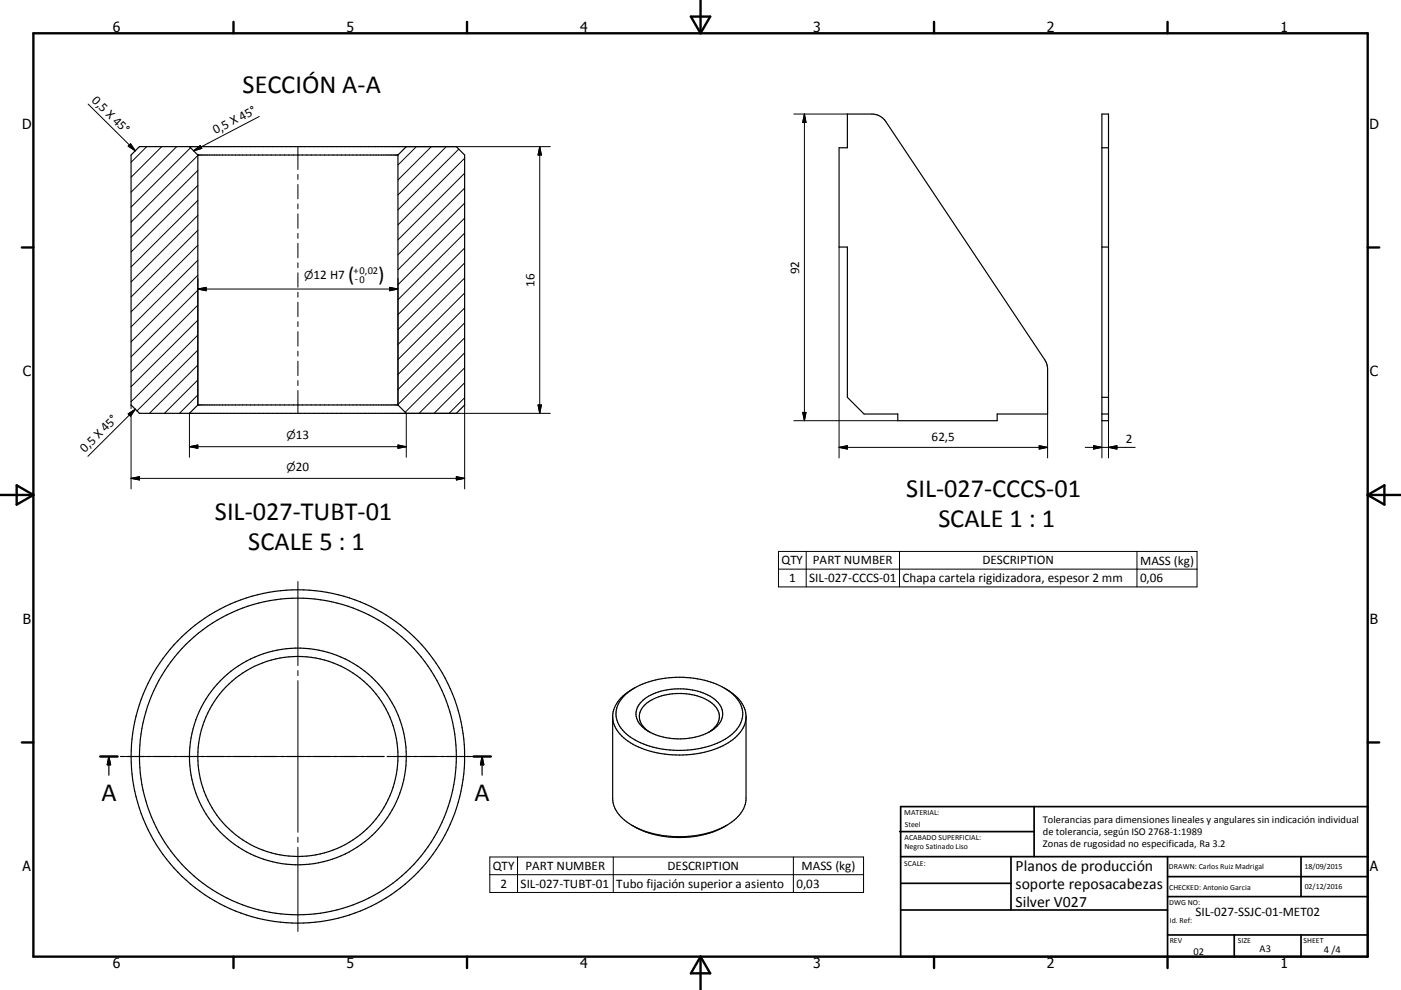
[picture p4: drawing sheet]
<svg xmlns="http://www.w3.org/2000/svg" width="420mm" height="297mm" viewBox="0 0 420 297" stroke-linecap="round" stroke-linejoin="round" font-family="sans-serif">
<g fill="none" stroke="#000" stroke-width=".36">
<path d="M254 34.2h7.4a5.1 5.1 0 0 1 4.2 2.3l47.9 71.9 .6 2.3v13.5h-15.1v2h-29.8v-2h-10.1l-5.1-5v-45.1h-2.4v-29.8h2.4zM330.4 34.2h1.9v92h-1.9zM41.8 44h95l2.5 2.5v75l-2.5 2.5h-95l-2.5-2.5v-75zM56.8 44l2.5 2.5M59.3 46.5v75M59.3 46.5h60M119.3 46.5v75M121.8 44l-2.5 2.5M330.4 44.3h1.9M330.4 74.1h1.9M330.4 119.2h1.9M59.3 121.5l-2.5 2.5"/>
<path d="M59.3 121.5h60M119.3 121.5l2.5 2.5M330.4 124.2h1.9M183.7 215.4a10.4 10.4 0 0 0 6.1 7.9 31.3 31.3 0 0 0 28.5-.5 10.1 10.1 0 0 0 5.4-7.4M187 208.9a23.6 23.6 0 0 1 16.8-5.7 23.1 23.1 0 0 1 16.7 5.8 7.3 7.3 0 0 1-1 11.2 26.7 26.7 0 0 1-19.7 4.7 20.3 20.3 0 0 1-13.6-6.4 7 7 0 0 1 .8-9.6zM190.2 206.4a10.7 10.7 0 0 0-6.5 8.4v24.7a9.8 9.8 0 0 0 5.6 8 30.9 30.9 0 0 0 29.5-.4 9.6 9.6 0 0 0 4.9-7.6v-24.7a10.1 10.1 0 0 0-5.9-8l-.7-.4M192.3 210.5a17.5 17.5 0 0 1 14.5-3.6 12.2 12.2 0 0 1 9.3 5 5.2 5.2 0 0 1-2.1 6.8 19.5 19.5 0 0 1-20.7 0 5.1 5.1 0 0 1-1-8.2zM194.9 219.7a5 5 0 0 1-2.6-6.9 12.4 12.4 0 0 1 10.1-4.7 14.8 14.8 0 0 1 12.4 4.2 4.6 4.6 0 0 1-1.2 6.6l-1.1 .8M30.1 227h5.2M32.6 227v5.6M32.6 227l.5 2.4h-.9zM36.1 227h1.1"/>
<path d="M38.1 227h5.1M44.1 227h1.1M46 227h5.2M52.1 227h1.1M54 227h5.2M60.1 227h1M62 227h5.2M68.1 227h1M70 227h5.2M76.1 227h1M78 227h5.2M84.1 227h1"/>
<path d="M86 227h5.2M92.1 227h1M94 227h5.2M100.1 227h1M102 227h5.2M108.1 227h1M110 227h5.2M116.1 227h1M118 227h5.2M124 227h1.1M126 227h5.1M132 227h1.1"/>
<path d="M134 227h5.2M140 227h1.1M141.9 227h5.3M144.5 227l.5 2.4h-.9zM144.5 227v5.6M189.5 247.6a29.4 29.4 0 0 0 28.3 0"/>
<circle cx="89.3" cy="227" r="32.5"/>
<circle cx="89.3" cy="227" r="30"/>
<circle cx="89.3" cy="226.9" r="50"/>
<circle cx="89.3" cy="226.9" r="47.5"/>
</g>
<g fill="none" stroke="#000" stroke-width=".71">
<path d="M10 10h400v277h-400zM70 6.6v3.4M140 6.6v3.4M207.1 5h5.8l-2.9 5zM210 0v10M280 6.6v3.4M350 6.6v3.4M6.6 74.2h3.4M410 74.2h3.5M0 148.5h10M5 145.6l5 2.9-5 2.9zM410 148.5h10.1"/>
<path d="M410 148.5l5.1-2.9v5.8zM6.6 222.7h3.4M30.1 227h5.2M141.9 227h5.3M410 222.7h3.5M70 287v3.4M140 287v3.4M210 287v10M210 287l2.9 5h-5.8zM280 287v3.4M350 287v3.4"/>
</g>
<g fill="none" stroke="#000" stroke-width=".51">
<path d="M269.7 249.5h40.3M270 242h140v45h-140zM270 257h140M303.1 257v16M310 242v15M350 257v30M390.1 257v12M270 265h33.1M270 273h80M350 269h60M350 263h60M350 280.5h60"/>
<path d="M370 280.5v6.5M390.1 280.5v6.5"/>
</g>
<path d="M32.6 227l.5 2.4h-.9zM144.5 227l.5 2.4h-.9z" fill="#000" stroke="#000" stroke-width=".36"/>
<g fill="none" stroke="#000" stroke-width=".3">
<path d="M26.4 31.2l14.2 14M77.7 35l-19.6 10.2M238 34.2h16M241.2 34.2v92M241.2 34.2l.5 2.5h-1zM39.1 43.1l1.5 2.1-2.2-1.4zM44 44l-4.7 4.7M48.5 44l-9.2 9.2M53 44l-13.7 13.7M57.1 44.3l-17.8 17.9M58.1 45.2l1.9-1.6 .5 .9zM59.3 55.6l-20 20"/>
<path d="M59.3 51.1l-20 20.1M59.3 46.6l-20 20.1M89.3 44v6.8M89.3 52.3v1.5M89.3 55.3v4.4M121.8 44h43.2M124.8 44l-5.5 5.5M129.3 44l-10 10M133.8 44l-14.5 14.5M137.6 44.7l-18.3 18.3M139.3 56.4l-20 20.1M139.3 52l-20 20"/>
<path d="M139.3 47.5l-20 20M161.8 44v80M161.8 44l.5 2.5h-1zM59.3 78.1l-20 20M59.3 73.6l-20 20M59.3 69.1l-20 20M59.3 64.6l-20 20M59.3 60.1l-20 20M89.3 61.2v1.5M89.3 64.2v4.3M89.3 70v1.5M89.3 73v4.3"/>
<path d="M89.3 78.8v1.5M139.3 78.9l-20 20M139.3 74.4l-20 20M139.3 69.9l-20 20M139.3 65.4l-20 20M139.3 60.9l-20 20.1M251.6 74.1v63.3M59.3 96l-20 20M59.3 91.5l-20 20.1M59.3 87l-20 20.1M59.3 82.6l-20 20M59.3 86.7h60"/>
<path d="M59.3 86.7l2.5-.5v1zM59.3 83.5v38M89.3 81.8v4.4M89.3 87.7v1.5M89.3 90.7v4.3M89.3 96.5v1.5M89.3 99.5v4.3M116.8 86.2l2.5 .5-2.5 .5zM119.3 83.5v38M139.3 96.9l-20 20M139.3 92.4l-20 20M139.3 87.9l-20 20"/>
<path d="M139.3 83.4l-20 20M59.3 118.5l-5.5 5.5M59.3 114l-10 10M59.3 109.5l-14.5 14.5M59.3 105l-18.2 18.3M59.3 100.5l-20 20M89.3 105.3v1.5M89.3 108.3v4.4M89.3 114.2v1.5M89.3 117.2v6.8M139.3 119.3l-4.7 4.7M139.3 114.8l-9.2 9.2"/>
<path d="M139.3 110.3l-13.7 13.7M139.3 105.8l-17.8 17.9M139.3 101.4l-20 20M38.4 124.2l2.2-1.4-1.5 2.1zM39.3 121.5v1.1M39.3 124.9v21.8M40.6 122.8l-14.2 14.1M56.8 134l2.5-.5v1zM56.8 134h65M56.8 124v13.2M119.3 133.5l2.5 .5-2.5 .5zM139.3 121.5v25.2"/>
<path d="M161.3 121.5h1l-.5 2.5zM165 124h-43.2v13.2M238 126.2h31.2M240.7 123.7h1l-.5 2.5zM251.6 134.2h62.5M251.6 134.2l2.4-.5v1zM311.6 133.7l2.5 .5-2.5 .5zM314.1 124.2v13.2M325.4 134.2h14.9M327.8 133.7l2.6 .5-2.6 .5zM330.4 126.2v11.2M332.3 134.2l2.6-.5v1z"/>
<path d="M332.3 126.2v11.2M39.3 143.5h100M39.3 143.5l2.5-.5v1zM136.8 143l2.5 .5-2.5 .5zM89.3 174.5v25.2M233.4 165.4h125.5v10.7h-125.5zM233.4 170.7h125.5M241.7 165.4v10.7M269.7 165.4v10.7M340.9 165.4v10.7M89.3 201.2v1.5M89.3 204.2v45.5"/>
<path d="M36.8 227h25.3M63.6 227h1.5M66.6 227h45.5M113.6 227h1.5M116.6 227h25.2M89.3 251.2v1.5M89.3 254.2v25.3M146.8 257.1h112.1v10.7h-112.1zM155.2 257.1v10.7M183.9 257.1v10.7M237.9 257.1v10.7M146.8 262.4h112.1"/>
</g>
<g fill="#000" stroke="#000" stroke-width=".3">
<path d="M241.2 34.2l.5 2.5h-1zM39.1 43.1l1.5 2.1-2.2-1.4zM58.1 45.2l1.9-1.6 .5 .9zM161.8 44l.5 2.5h-1zM59.3 86.7l2.5-.5v1zM116.8 86.2l2.5 .5-2.5 .5zM38.4 124.2l2.2-1.4-1.5 2.1zM56.8 134l2.5-.5v1zM119.3 133.5l2.5 .5-2.5 .5zM161.3 121.5h1l-.5 2.5zM240.7 123.7h1l-.5 2.5zM251.6 134.2l2.4-.5v1z"/>
<path d="M311.6 133.7l2.5 .5-2.5 .5zM327.8 133.7l2.6 .5-2.6 .5zM332.3 134.2l2.6-.5v1zM39.3 143.5l2.5-.5v1zM136.8 143l2.5 .5-2.5 .5z"/>
</g>
<g font-size="7.9">
<text x="72.7" y="27.9">SECCIÓN A-A</text>
<text x="271.7" y="149.1">SIL-027-CCCS-01</text>
<text x="64.4" y="156">SIL-027-TUBT-01</text>
<text x="281.3" y="158.2">SCALE 1 : 1</text>
<text x="74.4" y="165">SCALE 5 : 1</text>
<text x="30.4" y="240.5">A</text>
<text x="142.2" y="240.5">A</text>
</g>
<g font-size="6.3">
<text x="104.4" y="84.2">(</text>
<text x="113.4" y="84.2">)</text>
</g>
<g font-size="4.7">
<text x="304.5" y="261.2">Planos de producción</text>
<text x="304.5" y="266.6">soporte reposacabezas</text>
<text x="304.5" y="272">Silver V027</text>
</g>
<g font-size="4.2">
<text x="33.9" y="9.6">6</text>
<text x="103.9" y="9.6">5</text>
<text x="173.9" y="9.6">4</text>
<text x="243.8" y="9.6">3</text>
<text x="313.9" y="9.6">2</text>
<text x="383.9" y="9.6">1</text>
<text x="6.7" y="38.7">D</text>
<text x="410.5" y="38.7">D</text>
<text x="6.9" y="112.9">C</text>
<text x="410.7" y="112.9">C</text>
<text x="6.9" y="187.1">B</text>
<text x="410.7" y="187.1">B</text>
<text x="6.8" y="261.4">A</text>
<text x="410.7" y="261.4">A</text>
<text x="33.9" y="290.4">6</text>
<text x="103.9" y="290.4">5</text>
<text x="173.9" y="290.4">4</text>
<text x="243.8" y="290.4">3</text>
<text x="313.9" y="290.4">2</text>
<text x="383.9" y="290.4">1</text>
</g>
<g font-size="3.9">
<text x="27.3" y="30.3" transform="rotate(45 27.3 30.3)">0,5 X 45°</text>
<text x="64.6" y="40.3" transform="rotate(-28 64.6 40.3)">0,5 X 45°</text>
<text x="94" y="83.7">12 H7</text>
<text x="239.6" y="82.2" transform="rotate(-90 239.6 82.2)">92</text>
<text x="160.3" y="86" transform="rotate(-90 160.3 86)">16</text>
<text x="88.7" y="131.8">13</text>
<text x="25.4" y="136" transform="rotate(-45 25.4 136)">0,5 X 45°</text>
<text x="279.3" y="132.2">62,5</text>
<text x="337.6" y="132.8">2</text>
<text x="88.7" y="141.4">20</text>
<text x="234.3" y="169.3">QTY</text>
<text x="243.7" y="169.3">PART NUMBER</text>
<text x="294.6" y="169.3">DESCRIPTION</text>
<text x="341.8" y="169.4">MASS (kg)</text>
<text x="236.6" y="174.7">1</text>
<text x="242.6" y="174.7">SIL-027-CCCS-01</text>
<text x="270.6" y="174.8">Chapa cartela rigidizadora, espesor 2 mm</text>
<text x="341.8" y="174.7">0,06</text>
<text x="147.7" y="261">QTY</text>
<text x="157.6" y="261">PART NUMBER</text>
<text x="200.2" y="261">DESCRIPTION</text>
<text x="240.3" y="261.1">MASS (kg)</text>
<text x="150" y="266.4">2</text>
<text x="156" y="266.4">SIL-027-TUBT-01</text>
<text x="184.7" y="266.4">Tubo fijación superior a asiento</text>
<text x="238.8" y="266.4">0,03</text>
<text x="358.4" y="274.9">SIL-027-SSJC-01-MET02</text>
</g>
<g font-size="3.3">
<text x="91.2" y="83.7">⌀</text>
<text x="85.9" y="131.8">⌀</text>
</g>
<text font-size="3.2" x="85.9" y="141.4">⌀</text>
<g font-size="3.1">
<text x="106" y="82.2">+0,02</text>
<text x="106.3" y="84.8">-0</text>
<text x="312.7" y="246.8">Tolerancias para dimensiones lineales y angulares sin indicación individual</text>
<text x="312.7" y="250.4">de tolerancia, según ISO 2768-1:1989</text>
<text x="312.7" y="254">Zonas de rugosidad no especificada, Ra 3.2</text>
<text x="357.8" y="286.5">02</text>
<text x="377.6" y="285.6">A3</text>
<text x="396.9" y="285.9">4 /4</text>
</g>
<g font-size="2.4">
<text x="271.1" y="244.4">MATERIAL:</text>
<text x="271.2" y="252">ACABADO SUPERFICIAL:</text>
<text x="271.3" y="248">Steel</text>
<text x="271.2" y="254.7">Negro Satinado Liso</text>
<text x="271.1" y="259.7">SCALE:</text>
<text x="350.4" y="260.8">DRAWN: Carlos Ruiz Madrigal</text>
<text x="391.1" y="260.6">18/09/2015</text>
<text x="350.5" y="267">CHECKED: Antonio Garcia</text>
<text x="391.2" y="266.7">02/12/2016</text>
<text x="350.5" y="271.4">DWG NO:</text>
<text x="350.7" y="276.9">Id. Ref:</text>
<text x="350.7" y="282.8">REV</text>
<text x="371.1" y="282.9">SIZE</text>
<text x="390.8" y="283">SHEET</text>
</g>
</svg>
